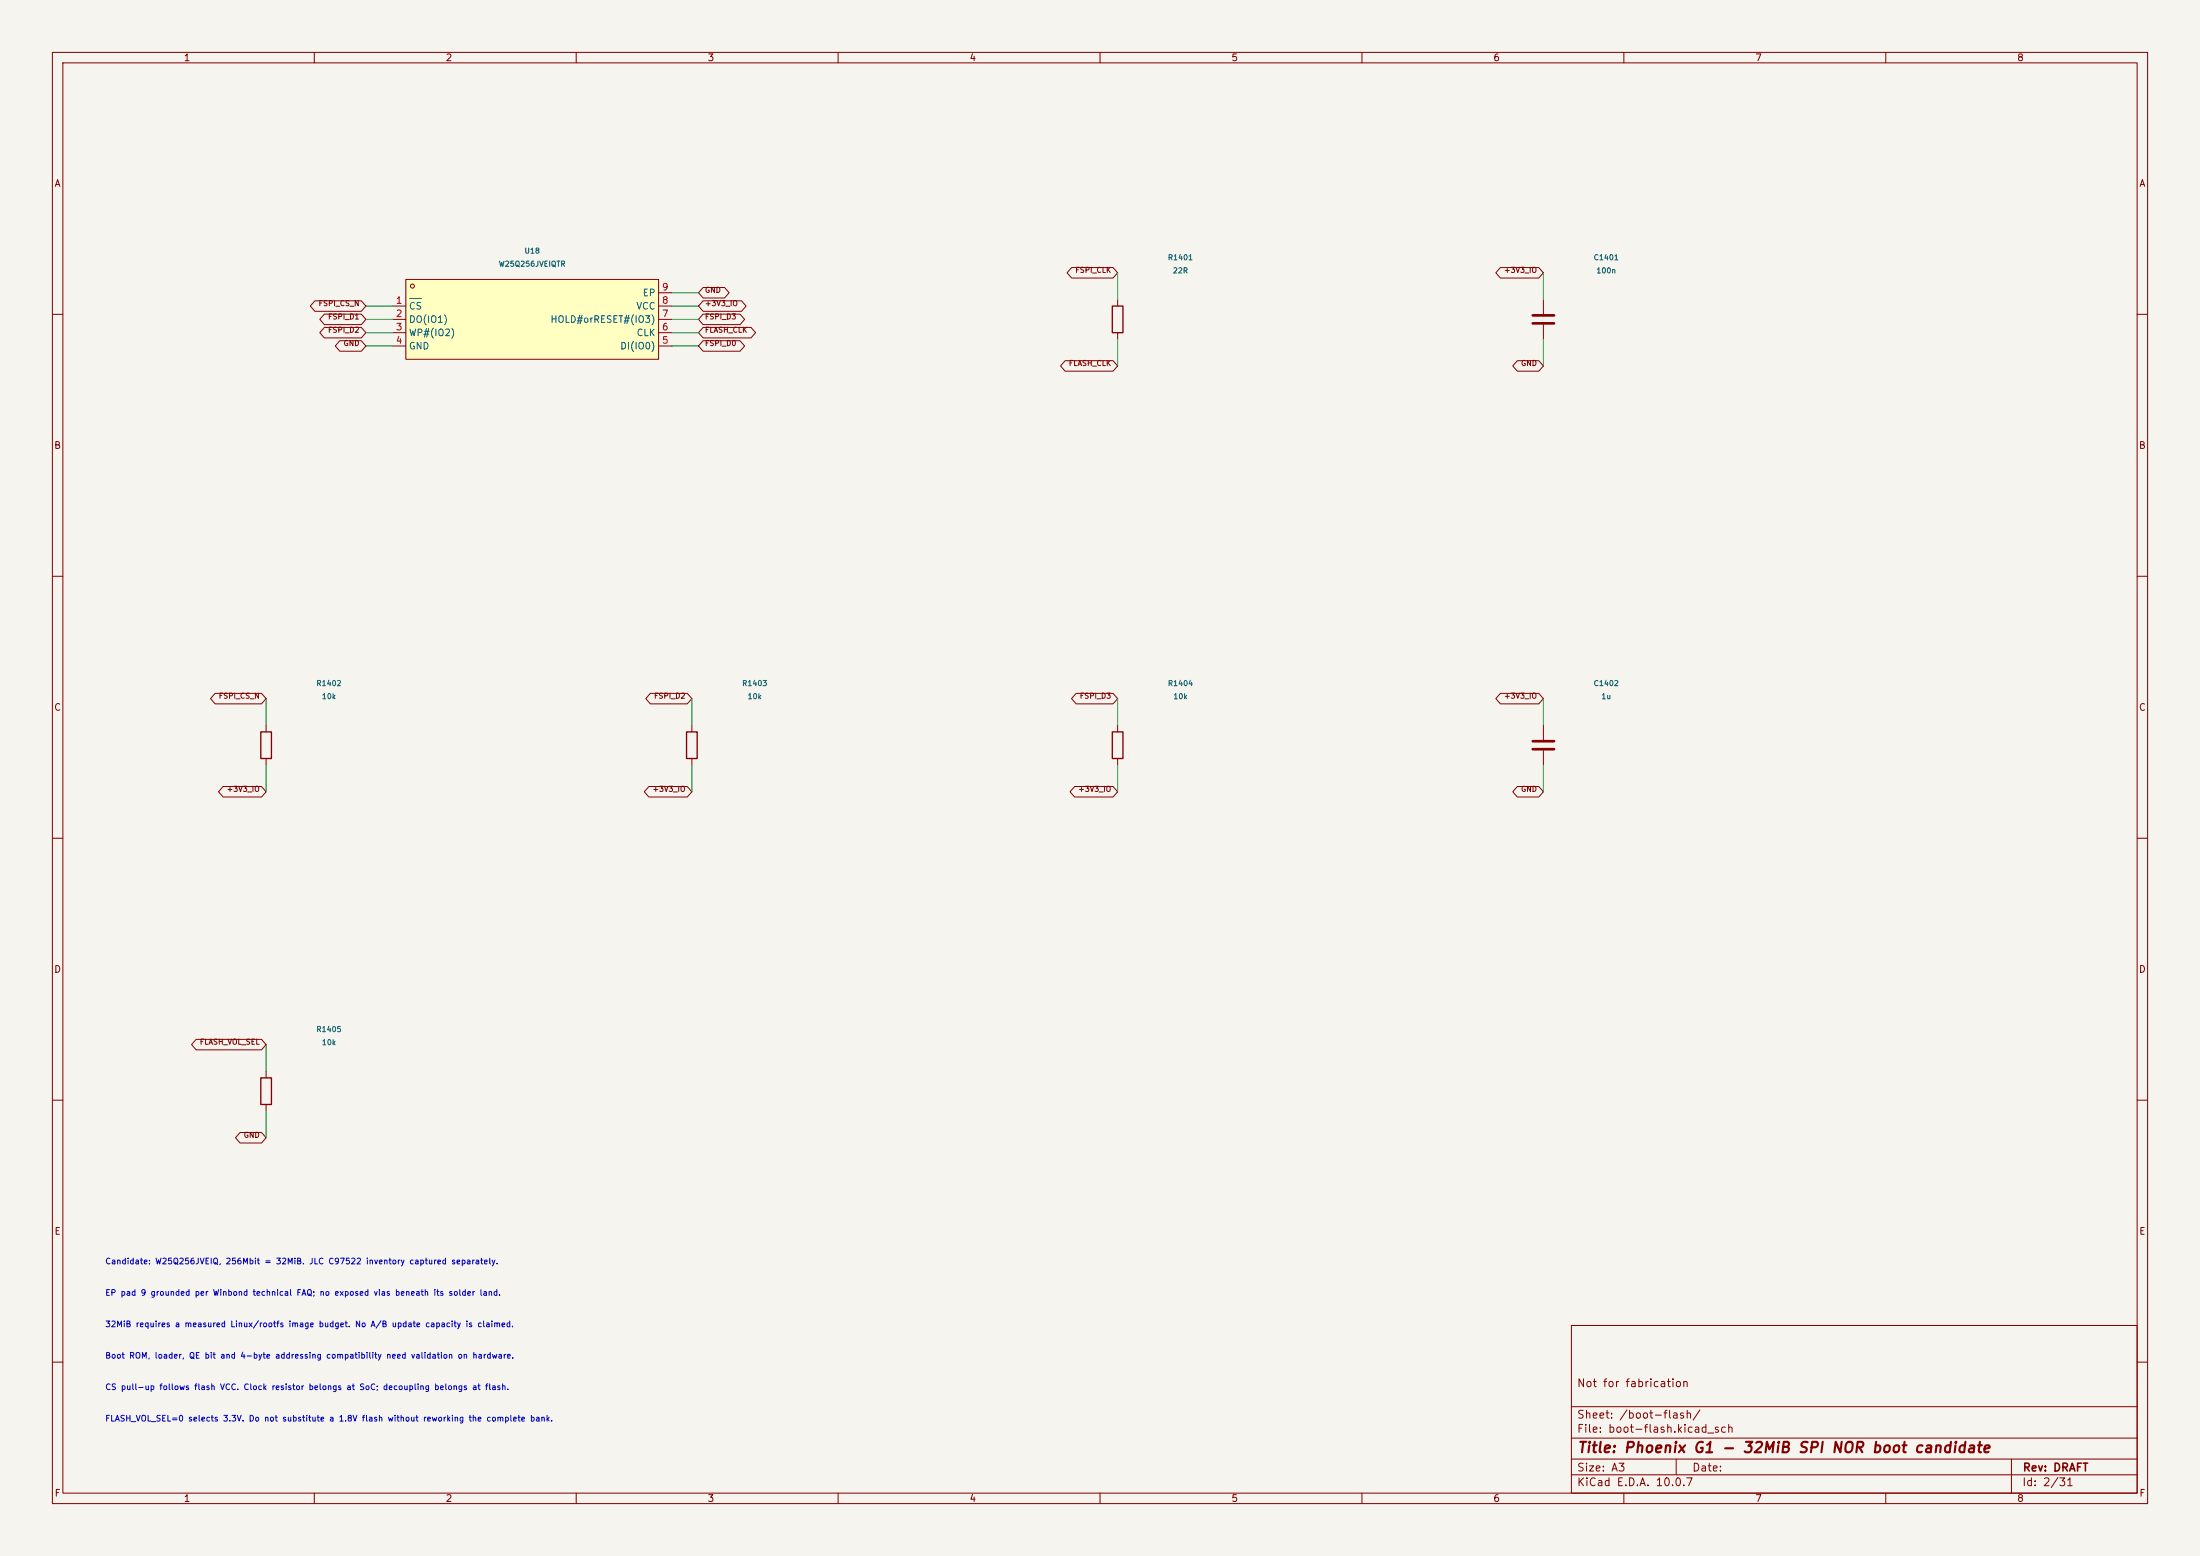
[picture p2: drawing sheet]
(kicad_sch (version 20250114) (generator "eeschema") (paper "A3") (title_block (title "Phoenix G1 - 32MiB SPI NOR boot candidate") (rev "DRAFT") (comment 1 "Not for fabrication")) (lib_symbols (symbol "Phoenix_CoreSupport:C" (pin_numbers (hide yes)) (pin_names (offset 0.254)) (exclude_from_sim no) (in_bom yes) (on_board yes) (in_pos_files yes) (duplicate_pin_numbers_are_jumpers no) (property "Reference" "C" (at 0.635 2.54 0) (show_name no) (do_not_autoplace no) (effects (font (size 1.27 1.27)) (justify left))) (property "Value" "C" (at 0.635 -2.54 0) (show_name no) (do_not_autoplace no) (effects (font (size 1.27 1.27)) (justify left))) (property "Footprint" "" (at 0.9652 -3.81 0) (show_name no) (do_not_autoplace no) (hide yes) (effects (font (size 1.27 1.27)))) (property "Datasheet" "" (at 0 0 0) (show_name no) (do_not_autoplace no) (hide yes) (effects (font (size 1.27 1.27)))) (property "Description" "Unpolarized capacitor" (at 0 0 0) (show_name no) (do_not_autoplace no) (hide yes) (effects (font (size 1.27 1.27)))) (property "ki_keywords" "cap capacitor" (at 0 0 0) (show_name no) (do_not_autoplace no) (hide yes) (effects (font (size 1.27 1.27)))) (property "ki_fp_filters" "C_*" (at 0 0 0) (show_name no) (do_not_autoplace no) (hide yes) (effects (font (size 1.27 1.27)))) (symbol "C_0_1" (polyline (pts (xy -2.032 0.762) (xy 2.032 0.762)) (stroke (width 0.508) (type default)) (fill (type none))) (polyline (pts (xy -2.032 -0.762) (xy 2.032 -0.762)) (stroke (width 0.508) (type default)) (fill (type none)))) (symbol "C_1_1" (pin passive line (at 0 3.81 270) (length 2.794) (name "" (effects (font (size 1.27 1.27)))) (number "1" (effects (font (size 1.27 1.27))))) (pin passive line (at 0 -3.81 90) (length 2.794) (name "" (effects (font (size 1.27 1.27)))) (number "2" (effects (font (size 1.27 1.27)))))) (embedded_fonts no))(symbol "Phoenix_CoreSupport:R" (pin_numbers (hide yes)) (pin_names (offset 0)) (exclude_from_sim no) (in_bom yes) (on_board yes) (in_pos_files yes) (duplicate_pin_numbers_are_jumpers no) (property "Reference" "R" (at 2.032 0 90) (show_name no) (do_not_autoplace no) (effects (font (size 1.27 1.27)))) (property "Value" "R" (at 0 0 90) (show_name no) (do_not_autoplace no) (effects (font (size 1.27 1.27)))) (property "Footprint" "" (at -1.778 0 90) (show_name no) (do_not_autoplace no) (hide yes) (effects (font (size 1.27 1.27)))) (property "Datasheet" "" (at 0 0 0) (show_name no) (do_not_autoplace no) (hide yes) (effects (font (size 1.27 1.27)))) (property "Description" "Resistor" (at 0 0 0) (show_name no) (do_not_autoplace no) (hide yes) (effects (font (size 1.27 1.27)))) (property "ki_keywords" "R res resistor" (at 0 0 0) (show_name no) (do_not_autoplace no) (hide yes) (effects (font (size 1.27 1.27)))) (property "ki_fp_filters" "R_*" (at 0 0 0) (show_name no) (do_not_autoplace no) (hide yes) (effects (font (size 1.27 1.27)))) (symbol "R_0_1" (rectangle (start -1.016 -2.54) (end 1.016 2.54) (stroke (width 0.254) (type default)) (fill (type none)))) (symbol "R_1_1" (pin passive line (at 0 3.81 270) (length 1.27) (name "" (effects (font (size 1.27 1.27)))) (number "1" (effects (font (size 1.27 1.27))))) (pin passive line (at 0 -3.81 90) (length 1.27) (name "" (effects (font (size 1.27 1.27)))) (number "2" (effects (font (size 1.27 1.27)))))) (embedded_fonts no))(symbol "Phoenix_CoreSupport:W25Q256JVEIQTR" (in_bom yes) (on_board yes) (property "Reference" "U" (at 0 10.16 0) (effects (font (size 1.27 1.27)))) (property "Value" "W25Q256JVEIQTR" (at 0 -10.16 0) (effects (font (size 1.27 1.27)))) (property "Footprint" "Import_C97522:WSON-8_L8.0-W6.10-P1.27-BL-EP" (at 0 -12.7 0) (effects (font (size 1.27 1.27)) hide)) (property "Datasheet" "https://lcsc.com/product-detail/FLASH_Winbond-Elec-W25Q256JVEIQTR_C97522.html" (at 0 -15.24 0) (effects (font (size 1.27 1.27)) hide)) (property "Manufacturer" "Winbond(华邦)" (at 0 -17.78 0) (effects (font (size 1.27 1.27)) hide)) (property "MPN" "W25Q256JVEIQ" (at 0 -20.32 0) (effects (font (size 1.27 1.27)) hide)) (property "LCSC Part" "C97522" (at 0 -22.86 0) (effects (font (size 1.27 1.27)) hide)) (property "ki_keywords" "NOR FLASH" (at 0 -25.4 0) (effects (font (size 1.27 1.27)) hide)) (symbol "W25Q256JVEIQTR_0_1" (rectangle (start -24.13 7.62) (end 24.13 -7.62) (stroke (width 0) (type default)) (fill (type background))) (circle (center -22.86 6.35) (radius 0.38) (stroke (width 0) (type default)) (fill (type none))) (pin input line (at -26.67 2.54 0) (length 2.54) (name "~{CS}" (effects (font (size 1.27 1.27)))) (number "1" (effects (font (size 1.27 1.27))))) (pin bidirectional line (at -26.67 -0.0 0) (length 2.54) (name "DO(IO1)" (effects (font (size 1.27 1.27)))) (number "2" (effects (font (size 1.27 1.27))))) (pin bidirectional line (at -26.67 -2.54 0) (length 2.54) (name "WP#(IO2)" (effects (font (size 1.27 1.27)))) (number "3" (effects (font (size 1.27 1.27))))) (pin power_in line (at -26.67 -5.08 0) (length 2.54) (name "GND" (effects (font (size 1.27 1.27)))) (number "4" (effects (font (size 1.27 1.27))))) (pin bidirectional line (at 26.67 -5.08 180) (length 2.54) (name "DI(IO0)" (effects (font (size 1.27 1.27)))) (number "5" (effects (font (size 1.27 1.27))))) (pin input line (at 26.67 -2.54 180) (length 2.54) (name "CLK" (effects (font (size 1.27 1.27)))) (number "6" (effects (font (size 1.27 1.27))))) (pin bidirectional line (at 26.67 -0.0 180) (length 2.54) (name "HOLD#orRESET#(IO3)" (effects (font (size 1.27 1.27)))) (number "7" (effects (font (size 1.27 1.27))))) (pin power_in line (at 26.67 2.54 180) (length 2.54) (name "VCC" (effects (font (size 1.27 1.27)))) (number "8" (effects (font (size 1.27 1.27))))) (pin passive line (at 26.67 5.08 180) (length 2.54) (name "EP" (effects (font (size 1.27 1.27)))) (number "9" (effects (font (size 1.27 1.27))))))))(symbol (lib_id "Phoenix_CoreSupport:W25Q256JVEIQTR") (at 101.6 60.96 0) (unit 1) (in_bom yes) (on_board yes) (dnp no)(property "Reference" "U18" (at 101.6 47.88 0) (effects (font (size 1 1))))(property "Value" "W25Q256JVEIQTR" (at 101.6 50.38 0) (effects (font (size 1 1))))(property "Footprint" "Import_C97522:WSON-8_L8.0-W6.10-P1.27-BL-EP" (at 101.6 60.96 0) (effects (font (size 1 1)) hide))(property "MPN" "W25Q256JVEIQ" (at 101.6 60.96 0) (effects (font (size 1 1)) hide)))(wire (pts (xy 74.93 58.42) (xy 69.85 58.42)) (stroke (width 0) (type default)))(label "FSPI_CS_N" (at 69.85 58.42 0) (effects (font (size 1 1)) (justify right bottom)))(wire (pts (xy 74.93 60.96) (xy 69.85 60.96)) (stroke (width 0) (type default)))(label "FSPI_D1" (at 69.85 60.96 0) (effects (font (size 1 1)) (justify right bottom)))(wire (pts (xy 74.93 63.5) (xy 69.85 63.5)) (stroke (width 0) (type default)))(label "FSPI_D2" (at 69.85 63.5 0) (effects (font (size 1 1)) (justify right bottom)))(wire (pts (xy 74.93 66.04) (xy 69.85 66.04)) (stroke (width 0) (type default)))(label "GND" (at 69.85 66.04 0) (effects (font (size 1 1)) (justify right bottom)))(wire (pts (xy 128.27 66.04) (xy 133.35 66.04)) (stroke (width 0) (type default)))(label "FSPI_D0" (at 133.35 66.04 0) (effects (font (size 1 1)) (justify left bottom)))(wire (pts (xy 128.27 63.5) (xy 133.35 63.5)) (stroke (width 0) (type default)))(label "FLASH_CLK" (at 133.35 63.5 0) (effects (font (size 1 1)) (justify left bottom)))(wire (pts (xy 128.27 60.96) (xy 133.35 60.96)) (stroke (width 0) (type default)))(label "FSPI_D3" (at 133.35 60.96 0) (effects (font (size 1 1)) (justify left bottom)))(wire (pts (xy 128.27 58.42) (xy 133.35 58.42)) (stroke (width 0) (type default)))(label "+3V3_IO" (at 133.35 58.42 0) (effects (font (size 1 1)) (justify left bottom)))(wire (pts (xy 128.27 55.88) (xy 133.35 55.88)) (stroke (width 0) (type default)))(label "GND" (at 133.35 55.88 0) (effects (font (size 1 1)) (justify left bottom)))(symbol (lib_id "Phoenix_CoreSupport:R") (at 213.36 60.96 0) (unit 1) (in_bom yes) (on_board yes) (dnp no)(property "Reference" "R1401" (at 225.36 49.15 0) (effects (font (size 1 1))))(property "Value" "22R" (at 225.36 51.65 0) (effects (font (size 1 1))))(property "Footprint" "Phoenix_Passives:R_0402_1005Metric" (at 225.36 60.96 0) (effects (font (size 1 1)) hide))(property "MPN" "UNQUALIFIED" (at 225.36 60.96 0) (effects (font (size 1 1)) hide)))(wire (pts (xy 213.36 57.15) (xy 213.36 52.07)) (stroke (width 0) (type default)))(label "FSPI_CLK" (at 213.36 52.07 90) (effects (font (size 1 1)) (justify left bottom)))(wire (pts (xy 213.36 64.77) (xy 213.36 69.85)) (stroke (width 0) (type default)))(label "FLASH_CLK" (at 213.36 69.85 90) (effects (font (size 1 1)) (justify right bottom)))(symbol (lib_id "Phoenix_CoreSupport:R") (at 50.8 142.24 0) (unit 1) (in_bom yes) (on_board yes) (dnp no)(property "Reference" "R1402" (at 62.8 130.43 0) (effects (font (size 1 1))))(property "Value" "10k" (at 62.8 132.93 0) (effects (font (size 1 1))))(property "Footprint" "Phoenix_Passives:R_0402_1005Metric" (at 62.8 142.24 0) (effects (font (size 1 1)) hide))(property "MPN" "UNQUALIFIED" (at 62.8 142.24 0) (effects (font (size 1 1)) hide)))(wire (pts (xy 50.8 138.43) (xy 50.8 133.35)) (stroke (width 0) (type default)))(label "FSPI_CS_N" (at 50.8 133.35 90) (effects (font (size 1 1)) (justify left bottom)))(wire (pts (xy 50.8 146.05) (xy 50.8 151.13)) (stroke (width 0) (type default)))(label "+3V3_IO" (at 50.8 151.13 90) (effects (font (size 1 1)) (justify right bottom)))(symbol (lib_id "Phoenix_CoreSupport:R") (at 132.08 142.24 0) (unit 1) (in_bom yes) (on_board yes) (dnp no)(property "Reference" "R1403" (at 144.08 130.43 0) (effects (font (size 1 1))))(property "Value" "10k" (at 144.08 132.93 0) (effects (font (size 1 1))))(property "Footprint" "Phoenix_Passives:R_0402_1005Metric" (at 144.08 142.24 0) (effects (font (size 1 1)) hide))(property "MPN" "UNQUALIFIED" (at 144.08 142.24 0) (effects (font (size 1 1)) hide)))(wire (pts (xy 132.08 138.43) (xy 132.08 133.35)) (stroke (width 0) (type default)))(label "FSPI_D2" (at 132.08 133.35 90) (effects (font (size 1 1)) (justify left bottom)))(wire (pts (xy 132.08 146.05) (xy 132.08 151.13)) (stroke (width 0) (type default)))(label "+3V3_IO" (at 132.08 151.13 90) (effects (font (size 1 1)) (justify right bottom)))(symbol (lib_id "Phoenix_CoreSupport:R") (at 213.36 142.24 0) (unit 1) (in_bom yes) (on_board yes) (dnp no)(property "Reference" "R1404" (at 225.36 130.43 0) (effects (font (size 1 1))))(property "Value" "10k" (at 225.36 132.93 0) (effects (font (size 1 1))))(property "Footprint" "Phoenix_Passives:R_0402_1005Metric" (at 225.36 142.24 0) (effects (font (size 1 1)) hide))(property "MPN" "UNQUALIFIED" (at 225.36 142.24 0) (effects (font (size 1 1)) hide)))(wire (pts (xy 213.36 138.43) (xy 213.36 133.35)) (stroke (width 0) (type default)))(label "FSPI_D3" (at 213.36 133.35 90) (effects (font (size 1 1)) (justify left bottom)))(wire (pts (xy 213.36 146.05) (xy 213.36 151.13)) (stroke (width 0) (type default)))(label "+3V3_IO" (at 213.36 151.13 90) (effects (font (size 1 1)) (justify right bottom)))(symbol (lib_id "Phoenix_CoreSupport:C") (at 294.64 60.96 0) (unit 1) (in_bom yes) (on_board yes) (dnp no)(property "Reference" "C1401" (at 306.64 49.15 0) (effects (font (size 1 1))))(property "Value" "100n" (at 306.64 51.65 0) (effects (font (size 1 1))))(property "Footprint" "Phoenix_Passives:C_0402_1005Metric" (at 306.64 60.96 0) (effects (font (size 1 1)) hide))(property "MPN" "UNQUALIFIED" (at 306.64 60.96 0) (effects (font (size 1 1)) hide)))(wire (pts (xy 294.64 57.15) (xy 294.64 52.07)) (stroke (width 0) (type default)))(label "+3V3_IO" (at 294.64 52.07 90) (effects (font (size 1 1)) (justify left bottom)))(wire (pts (xy 294.64 64.77) (xy 294.64 69.85)) (stroke (width 0) (type default)))(label "GND" (at 294.64 69.85 90) (effects (font (size 1 1)) (justify right bottom)))(symbol (lib_id "Phoenix_CoreSupport:C") (at 294.64 142.24 0) (unit 1) (in_bom yes) (on_board yes) (dnp no)(property "Reference" "C1402" (at 306.64 130.43 0) (effects (font (size 1 1))))(property "Value" "1u" (at 306.64 132.93 0) (effects (font (size 1 1))))(property "Footprint" "Phoenix_Passives:C_0402_1005Metric" (at 306.64 142.24 0) (effects (font (size 1 1)) hide))(property "MPN" "UNQUALIFIED" (at 306.64 142.24 0) (effects (font (size 1 1)) hide)))(wire (pts (xy 294.64 138.43) (xy 294.64 133.35)) (stroke (width 0) (type default)))(label "+3V3_IO" (at 294.64 133.35 90) (effects (font (size 1 1)) (justify left bottom)))(wire (pts (xy 294.64 146.05) (xy 294.64 151.13)) (stroke (width 0) (type default)))(label "GND" (at 294.64 151.13 90) (effects (font (size 1 1)) (justify right bottom)))(symbol (lib_id "Phoenix_CoreSupport:R") (at 50.8 208.28 0) (unit 1) (in_bom yes) (on_board yes) (dnp no)(property "Reference" "R1405" (at 62.8 196.47 0) (effects (font (size 1 1))))(property "Value" "10k" (at 62.8 198.97 0) (effects (font (size 1 1))))(property "Footprint" "Phoenix_Passives:R_0402_1005Metric" (at 62.8 208.28 0) (effects (font (size 1 1)) hide))(property "MPN" "UNQUALIFIED" (at 62.8 208.28 0) (effects (font (size 1 1)) hide)))(wire (pts (xy 50.8 204.47) (xy 50.8 199.39)) (stroke (width 0) (type default)))(label "FLASH_VOL_SEL" (at 50.8 199.39 90) (effects (font (size 1 1)) (justify left bottom)))(wire (pts (xy 50.8 212.09) (xy 50.8 217.17)) (stroke (width 0) (type default)))(label "GND" (at 50.8 217.17 90) (effects (font (size 1 1)) (justify right bottom)))(text "Candidate: W25Q256JVEIQ, 256Mbit = 32MiB. JLC C97522 inventory captured separately." (at 20 241 0) (effects (font (size 1.1 1.1)) (justify left)))(text "EP pad 9 grounded per Winbond technical FAQ; no exposed vias beneath its solder land." (at 20 247 0) (effects (font (size 1.1 1.1)) (justify left)))(text "32MiB requires a measured Linux/rootfs image budget. No A/B update capacity is claimed." (at 20 253 0) (effects (font (size 1.1 1.1)) (justify left)))(text "Boot ROM, loader, QE bit and 4-byte addressing compatibility need validation on hardware." (at 20 259 0) (effects (font (size 1.1 1.1)) (justify left)))(text "CS pull-up follows flash VCC. Clock resistor belongs at SoC; decoupling belongs at flash." (at 20 265 0) (effects (font (size 1.1 1.1)) (justify left)))(text "FLASH_VOL_SEL=0 selects 3.3V. Do not substitute a 1.8V flash without reworking the complete bank." (at 20 271 0) (effects (font (size 1.1 1.1)) (justify left))))
